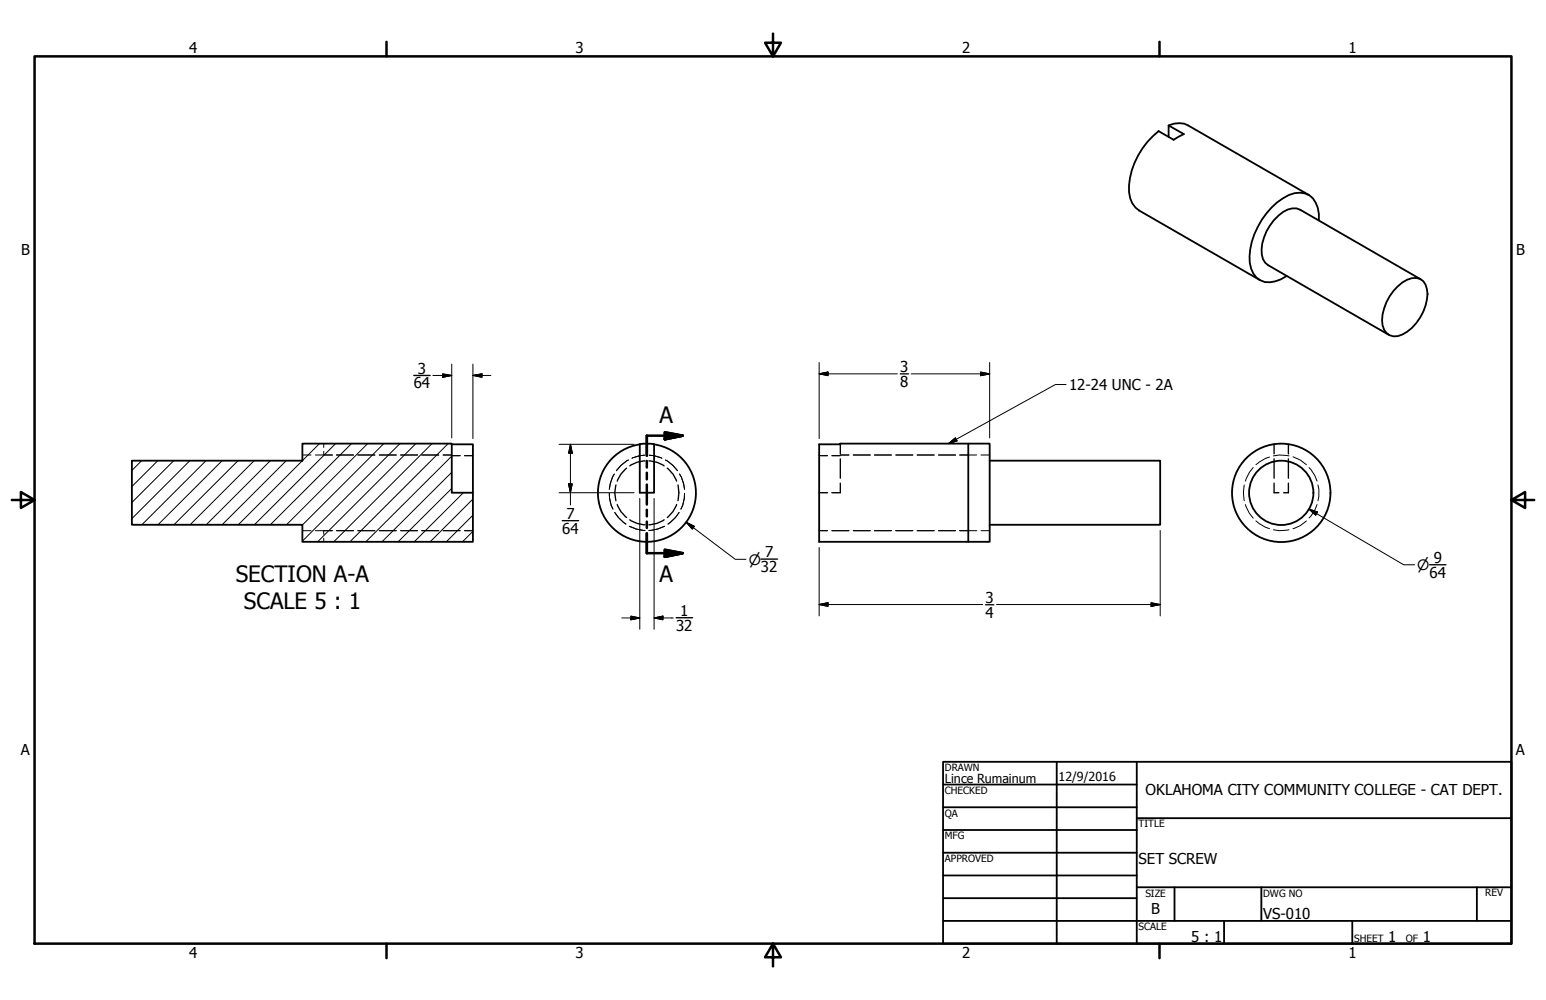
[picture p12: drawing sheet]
<svg xmlns="http://www.w3.org/2000/svg" width="432mm" height="279mm" viewBox="0 0 432 279" stroke-linecap="round" stroke-linejoin="round" font-family="sans-serif">
<!-- layer: Visible (ANSI) -->
<g fill="none" stroke="#000" stroke-width=".51">
<path d="M326.4 38.3v-3.2l4.2 2.4-2.8 1.6-4.2-2.5a21.5 21.5 0 0 0-8.3 17.1 6.4 6.4 0 0 0 2.8 5.1l33.8 19.4M326.4 35.1a6.1 6.1 0 0 1 5.5 0l33.7 19.4M368.4 61.6a7.8 7.8 0 0 0-2.7-7.1 6.7 6.7 0 0 0-7.3 .9 21 21 0 0 0-9.3 18 5.4 5.4 0 0 0 7.1 5.2l1.6-.6 1.6-.9M396.8 78l-33.6-19.4a5.2 5.2 0 0 0-6.1 1.7 13.5 13.5 0 0 0-4.7 10.8l.3 1.3 .7 1 .8 .7 33.7 19.4M390.4 80a6.3 6.3 0 0 1 6.2-2.1 4.9 4.9 0 0 1 1.9 5.9 12.9 12.9 0 0 1-8.1 10.1 3.8 3.8 0 0 1-4.4-4.4 13.9 13.9 0 0 1 4.4-9.5zM36.8 128.7h47.7v-4.7h41.7v13.7h5.9v13.7h-47.6v-4.8h-47.7zM126.2 124.1h5.9v13.6M171.4 127.7a13.9 13.9 0 0 1 7.3-3.6v13.6h4v-13.6a13.7 13.7 0 0 1 10.8 18.5 13.7 13.7 0 0 1-20.5 6.4 13.7 13.7 0 0 1-1.6-21.3zM178.7 124.1l2.3-.1 1.7 .1M228.8 124.1h5.9v-.1h41.7v27.4h-47.6zM270.4 124v27.4M276.4 128.7h47.6v17.9h-47.6"/>
<circle cx="357.9" cy="137.7" r="13.7"/>
<circle cx="357.9" cy="137.7" r="9"/>
</g>
<!-- layer: Hidden (ANSI) -->
<g fill="none" stroke="#000" stroke-width=".38">
<path d="M172 135.5a7.7 7.7 0 0 0 0 4.4M175 130.8a7.8 7.8 0 0 0-2.6 3.6M180.1 128.8a7.7 7.7 0 0 0-4.2 1.4M181.2 128.8a7.7 7.7 0 0 1 4.3 1.4M186.4 130.8a7.8 7.8 0 0 1 2.6 3.6M189.4 135.5a9.6 9.6 0 0 1 0 4.4M228.8 137.7h2.3M234.7 124.1v2.7M234.7 128.2v5.4M234.7 135v2.7h-2.4M355.9 135v2.7h1.3M355.9 124.1v2.7"/>
<path d="M355.9 128.2v5.4M359.9 135v2.7h-1.4M359.9 124.1v2.7M359.9 128.2v5.4M172.4 141a7.8 7.8 0 0 0 2.6 3.6M175.9 145.2a7.7 7.7 0 0 0 4.2 1.4M185.5 145.2a7.7 7.7 0 0 1-4.3 1.4M189 141a7.8 7.8 0 0 1-2.6 3.6"/>
</g>
<!-- layer: Hidden Narrow (ANSI) -->
<g fill="none" stroke="#000" stroke-width=".28">
<path d="M84.5 127.1h2.4M88.1 127.1h4.7M90.4 124v1M90.4 126.1v1M94 127.1h4.7M99.9 127.1h4.8M105.9 127.1h4.8M111.9 127.1h4.7M117.8 127.1h4.8M123.8 127.1h2.4M126.2 127.3h2.3M129.7 127.3h2.4"/>
<path d="M170.2 137.9v1.3l.5 2 .5 1M171.6 132.5l-.5 .8-.7 1.9-.2 1.5M175.5 128.5l-2.1 1.5-1.3 1.5M180 127.2l-1.3 .1-2.2 .7M181.4 127.2l1.3 .1 2.1 .7M185.9 128.5l2.1 1.5 1.2 1.5M189.8 132.5l.5 .8 .6 1.9 .3 1.5M191.2 137.9l-.1 1.3-.4 2-.5 1M228.8 127.3h2.3M232.3 127.3h2.4M234.7 127.1h2.4M238.3 127.1h4.8"/>
<path d="M244.2 127.1h4.8M250.2 127.1h4.8M256.2 127.1h4.7M262.1 127.1h4.8M268 127.1h4.8M274 127.1h2.4M347.5 135.5a9.6 9.6 0 0 0 0 4.4M350 130.6l-1.1 1.4-1 2.4M354.6 127.7l-1.2 .4-2.6 1.8M355.7 127.4l1.6-.3 2.7 .3M361.1 127.6a8.9 8.9 0 0 1 3.8 2.3M365.6 130.7l1.6 2.1 .7 1.6"/>
<path d="M368.1 135.5l.3 1.2v2l-.3 1.2M84.5 148.3h2.4M88.1 148.3h4.7M90.4 148.3v1M90.4 150.4v1M94 148.3h4.7M99.9 148.3h4.8M105.9 148.3h4.8M111.9 148.3h4.7M117.8 148.3h4.8M123.8 148.3h4.7M129.7 148.3h2.4"/>
<path d="M171.7 143.2l1 1.4 2.1 1.8M175.8 147.1a10.7 10.7 0 0 0 4.3 1.1M185.6 147.1a10.7 10.7 0 0 1-4.4 1.1M189.7 143.2l-1 1.4-2.1 1.8M228.8 148.3h2.3M232.3 148.3h4.8M238.3 148.3h4.8M244.2 148.3h4.8M250.2 148.3h4.8M256.2 148.3h4.7M262.1 148.3h4.8M268 148.3h4.8"/>
<path d="M274 148.3h2.4M347.9 141l1 2.4 1.1 1.4M350.8 145.5l2.6 1.8 1.2 .4M355.7 148l1.6 .3 2.7-.3M364.9 145.5a8 8 0 0 1-3.8 2.2M367.9 141l-.7 1.6-1.6 2.1"/>
</g>
<!-- layer: Section Line (ANSI) -->
<path d="M180.7 128.8v1.8M180.7 132.1v1.8M180.7 135.4v5.6M185.7 120.8l5 .9-5 1zM190.7 121.7h-10v5.6M180.7 142.4v1.9M180.7 145.7v1.8M180.7 149v5.6h10M185.7 153.6l5 1-5 1z" fill="none" stroke="#000" stroke-width=".7"/>
<path d="M185.7 122.7l5-1zM185.7 120.8l5 .9-5 1zM185.7 155.6l5-1zM185.7 153.6l5 1-5 1z" fill="#000" stroke="#000" stroke-width=".7"/>
<!-- layer: Border (ANSI) -->
<path d="M9.7 15.7h412.4v248h-412.4zM107.9 11.7v4M215.9 9.4v6.3l-2.2-3.8h4.4l-2.2 3.8M323.8 11.7v4M3.3 139.7h6.4l-3.9-2.2v4.4l3.9-2.2M422.1 139.7l3.9 2.2v-4.4l-3.9 2.2h6.4M107.9 263.7v4M215.9 263.7l2.2 3.8h-4.4l2.2-3.8v6.3M323.8 263.7v4" fill="none" stroke="#000" stroke-width=".7"/>
<!-- layer: Title (ANSI) -->
<g fill="none" stroke="#000" stroke-width=".51">
<path d="M263.4 212.9h158.7v50.8h-158.7zM263.4 219.2h54.1M295.1 212.9v50.8M317.5 212.9v50.8M263.4 225.6h54.1M263.4 231.9h54.1M263.4 238.3h54.1M317.5 228.6h104.6M263.4 244.6h54.1M263.4 251h54.1M263.4 257.3h158.7M317.5 247.9h104.6"/>
<path d="M328 247.9v9.4M341.9 257.3v6.4M352.3 247.9v9.4M377.7 257.3v6.4M412.5 247.9v9.4"/>
</g>
<!-- layer: Hatch (ANSI) -->
<g fill="none" stroke="#000" stroke-width=".28">
<path d="M39.6 128.7l-2.8 2.7M44.1 128.7l-7.3 7.3M48.5 128.7l-11.7 11.7M53 128.7l-16.2 16.2M57.5 128.7l-17.9 17.9M62 128.7l-17.9 17.9M66.5 128.7l-17.9 17.9M71 128.7l-17.9 17.9M75.5 128.7l-17.9 17.9M79.9 128.7l-17.9 17.9M84.7 124l-.2 .2M89.2 124l-22.7 22.6"/>
<path d="M93.7 124l-22.6 22.6M98.2 124l-22.7 22.6M102.7 124l-22.7 22.6M107.2 124l-22.7 22.7M111.7 124l-27.2 27.2M116.1 124l-27.4 27.4M120.6 124l-27.4 27.4M125.2 124l-27.5 27.4M126.2 136.5l-15 14.9M126.2 132l-19.5 19.4M126.2 127.4l-24 24M129.4 137.7l-13.7 13.7"/>
<path d="M132.1 139.4l-12 12M132.1 148.5l-2.9 2.9M132.1 144l-7.4 7.4"/>
</g>
<!-- layer: Dimension (ANSI) -->
<path d="M115.6 104.9h4.5M251.5 104.5h2.2M157 145.5h4.6M212.5 156.2h4.7M399.3 157.8h4.6M188.8 172.6h4.6M275.3 169h2.3" fill="none" stroke="#000" stroke-width=".38"/>
<g fill="none" stroke="#000" stroke-width=".28">
<path d="M120.9 104.9h5.3M123.6 104.5l2.6 .4-2.6 .5zM126.2 101.7v20.7M132.1 104.9l2.5-.4v.9zM132.1 104.9h5M132.1 101.7v20.9M228.8 104.5l2.5-.6v1.1zM228.8 104.5h21.8M228.8 101.3v21.3M254.5 104.5h21.9M273.9 103.9l2.5 .6-2.5 .5zM276.4 101.3v21.1"/>
<path d="M156.1 137.7h21M156.1 124.1h21M158.8 135.2h1l-.5 2.5zM159.3 124.1l.5 2.5h-1zM159.3 124.1v17M178.7 139.3v36.5M182.7 139.3v36.5M191.6 145.9l2.3 1.2-.5 .7zM191.6 145.9l13.8 10.4h2.9M228.8 153v19.1M324 148.2v23.9M365.6 142.2l2.4 .9-.5 .9z"/>
<path d="M365.6 142.2l26.4 15.6h3.1M173.7 172.7h5M176.2 172.1l2.5 .6-2.5 .5zM182.7 172.7l2.5-.6v1.1zM182.7 172.7h5.3M228.8 168.9l2.5-.5v1zM228.8 168.9h45.6M278.3 168.9h45.7M321.5 168.4l2.5 .5-2.5 .5z"/>
</g>
<g fill="#000" stroke="#000" stroke-width=".28">
<path d="M123.6 105.4l2.6-.5zM123.6 104.5l2.6 .4-2.6 .5zM132.1 104.9l2.5-.4zM132.1 104.9l2.5-.4v.9zM228.8 104.5l2.5-.6zM228.8 104.5l2.5-.6v1.1zM273.9 105l2.5-.5zM273.9 103.9l2.5 .6-2.5 .5zM158.8 135.2l.5 2.5zM158.8 135.2h1l-.5 2.5zM159.3 124.1l.5 2.5zM159.3 124.1l.5 2.5h-1z"/>
<path d="M191.6 145.9l2.3 1.2zM191.6 145.9l2.3 1.2-.5 .7zM365.6 142.2l2.4 .9zM365.6 142.2l2.4 .9-.5 .9zM176.2 173.2l2.5-.5zM176.2 172.1l2.5 .6-2.5 .5zM182.7 172.7l2.5-.6zM182.7 172.7l2.5-.6v1.1zM228.8 168.9l2.5-.5zM228.8 168.9l2.5-.5v1zM321.5 169.4l2.5-.5zM321.5 168.4l2.5 .5-2.5 .5z"/>
</g>
<!-- layer: Symbol (ANSI) -->
<path d="M297.8 107.4h-3l-29.9 16.6M264.9 124l1.9-1.6 .5 .8z" fill="none" stroke="#000" stroke-width=".28"/>
<path d="M264.9 124l1.9-1.6zM264.9 124l1.9-1.6 .5 .8z" fill="#000" stroke="#000" stroke-width=".28"/>
<g font-size="6.3">
<text x="184.2" y="118.2">A</text>
<text x="65.8" y="162.6">SECTION A-A</text>
<text x="184.2" y="162.6">A</text>
<text x="68.1" y="170.1">SCALE 5 : 1</text>
</g>
<g font-size="4.2">
<text x="52.8" y="14.7">4</text>
<text x="160.8" y="14.7">3</text>
<text x="268.7" y="14.7">2</text>
<text x="376.7" y="14.7">1</text>
<text x="5.9" y="71.4">B</text>
<text x="423.5" y="71.4">B</text>
<text x="116.7" y="104.4">3</text>
<text x="251.5" y="103.9">3</text>
<text x="115.6" y="108.5">64</text>
<text x="251.5" y="108.1">8</text>
<text x="298.6" y="109">12-24 UNC - 2A</text>
<text x="157" y="149.1">64</text>
<text x="158.2" y="145">7</text>
<text x="213.7" y="155.7">7</text>
<text x="212.5" y="159.8">32</text>
<text x="399.3" y="161.4">64</text>
<text x="400.4" y="157.2">9</text>
<text x="190" y="172.1">1</text>
<text x="275.3" y="168.4">3</text>
<text x="275.3" y="172.5">4</text>
<text x="188.8" y="176.2">32</text>
<text x="5.8" y="211.1">A</text>
<text x="423.4" y="211.1">A</text>
<text x="320" y="222.2">OKLAHOMA CITY COMMUNITY COLLEGE - CAT DEPT.</text>
<text x="318" y="241.3">SET SCREW</text>
<text x="321.5" y="255.4">B</text>
<text x="352.8" y="256.7">VS-010</text>
<text x="332.7" y="263.1">5 : 1</text>
<text x="387.7" y="263.1">1</text>
<text x="397.4" y="263.1">1</text>
<text x="52.8" y="267.7">4</text>
<text x="160.8" y="267.7">3</text>
<text x="268.7" y="267.7">2</text>
<text x="376.7" y="267.7">1</text>
</g>
<g font-size="4">
<text x="209.2" y="157.7">⌀</text>
<text x="395.9" y="159.3">⌀</text>
</g>
<g font-size="3.5">
<text x="263.9" y="218.6">Lince Rumainum</text>
<text x="295.7" y="218.1">12/9/2016</text>
</g>
<g font-size="2.8">
<text x="263.9" y="215.4">DRAWN</text>
<text x="263.9" y="221.8">CHECKED</text>
<text x="263.9" y="228.2">QA</text>
<text x="318" y="231.1">TITLE</text>
<text x="263.9" y="234.5">MFG</text>
<text x="263.9" y="240.9">APPROVED</text>
<text x="319.9" y="250.5">SIZE</text>
<text x="352.8" y="250.5">DWG NO</text>
<text x="414.8" y="250.4">REV</text>
<text x="318" y="259.9">SCALE</text>
<text x="378.2" y="263.1">SHEET</text>
<text x="392.6" y="263.1">OF</text>
</g>
</svg>
